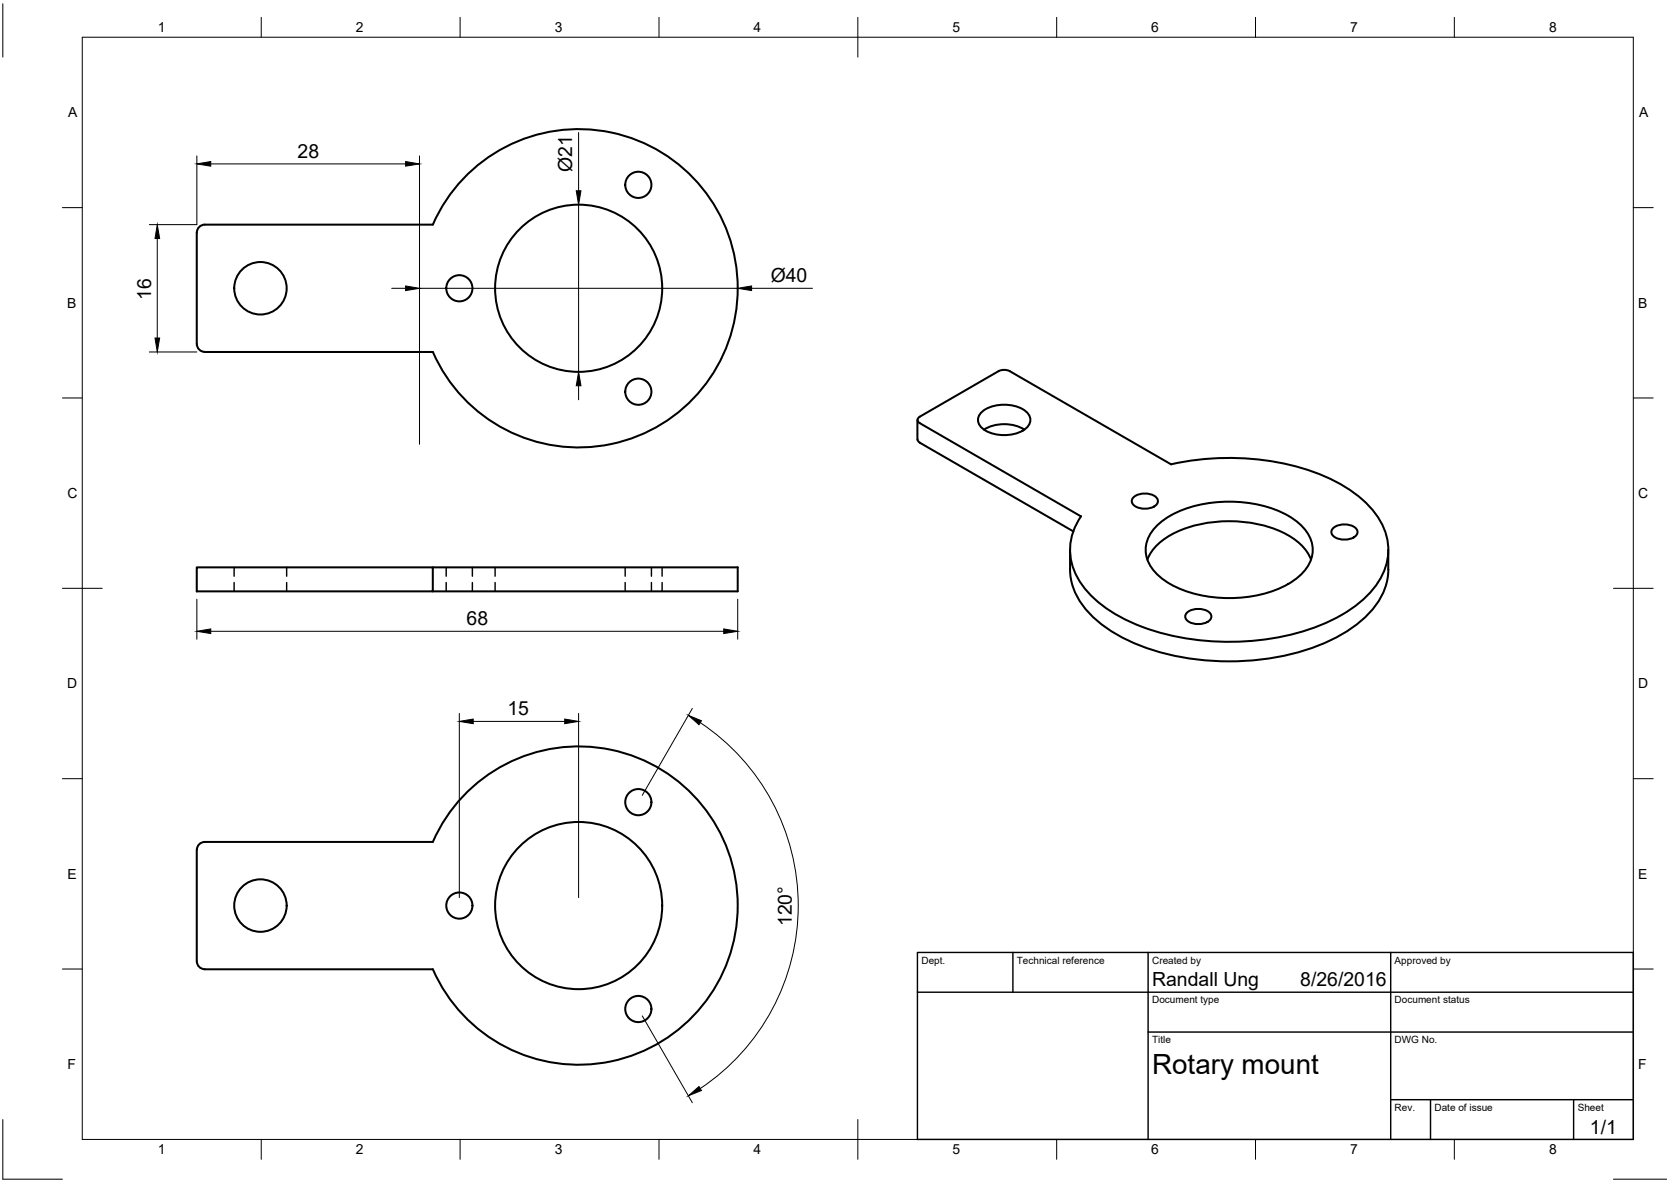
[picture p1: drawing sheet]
<svg xmlns="http://www.w3.org/2000/svg" width="420mm" height="297mm" viewBox="0 0 420 297" stroke-linecap="round" stroke-linejoin="round" font-family="sans-serif">
<!-- layer: Visible -->
<g fill="none" stroke="#000" stroke-width=".51">
<path d="M50.1 57l.9-.5h.5l57.3-.1a40 40 0 0 1 61.3-15.5 40 40 0 0 1-.1 63.2 40 40 0 0 1-61.2-15.6l-57.3-.1a2.04 2.04 0 0 1-2-2v-27.9l.1-.6zM230.7 105.5v4.9l.3 .7 38.9 22.4M230.9 105l20.2-11.7 .9-.3h1l.9 .3 40.6 23.4a64.9 64.9 0 0 1 39.6 3.5 28.5 28.5 0 0 1 13.2 11.1 14.4 14.4 0 0 1-2 16.7 36.7 36.7 0 0 1-18.1 10.8 65.3 65.3 0 0 1-42.4-2.2 28.9 28.9 0 0 1-13.9-11.4 14.1 14.1 0 0 1 .9-15.5l-40.5-23.4a.83 .83 0 0 1-.4-1.3zM247.1 103.4a9.8 9.8 0 0 1 10.8 0 2.76 2.76 0 0 1 1.1 2.6 2.76 2.76 0 0 1-1.8 2.2 10 10 0 0 1-10.1-.5 2.61 2.61 0 0 1 0-4.3zM247.4 108a10 10 0 0 1 10.1 0M269.1 138.2v4.9M285.1 124.9a4.5 4.5 0 0 1 5.9 .4 1.63 1.63 0 0 1-1.4 2.3 4.4 4.4 0 0 1-4.9-1 1.26 1.26 0 0 1 .4-1.7zM290.5 132.6a24.7 24.7 0 0 1 16.8-6.5 30.2 30.2 0 0 1 18.1 4.4 8.9 8.9 0 0 1 4.3 10 14.1 14.1 0 0 1-8.7 7.7 33.3 33.3 0 0 1-26.8-1.4 10.4 10.4 0 0 1-6.1-8.6 8.2 8.2 0 0 1 2.4-5.6zM335.2 132.7a4.5 4.5 0 0 1 6 .4 1.63 1.63 0 0 1-1.4 2.2 4.4 4.4 0 0 1-4.9-1 1.26 1.26 0 0 1 .3-1.6zM349.1 138.2v4.9M49.5 142.6h59.3v6h-59.3zM108.8 142.6h76.7v6h-76.7"/>
<path d="M269.1 143.1a16.7 16.7 0 0 0 5.9 12.1 44.1 44.1 0 0 0 23 10.1 63.9 63.9 0 0 0 36.4-4.3 27.6 27.6 0 0 0 13.1-11.5 14.3 14.3 0 0 0 1.6-6.4M288.5 140.6a13.3 13.3 0 0 1 7.3-6.9 33.3 33.3 0 0 1 27.9 .7 12.7 12.7 0 0 1 5.9 6.2M298.5 153.9a4.5 4.5 0 0 1 5.9 .4 1.63 1.63 0 0 1-1.4 2.3 4.4 4.4 0 0 1-4.8-1 1.26 1.26 0 0 1 .3-1.7zM50.1 212.2l.9-.5 .5-.1h57.3a40 40 0 0 1 61.3-15.6 40 40 0 0 1-.1 63.2 40 40 0 0 1-61.2-15.6h-57.3a2 2 0 0 1-2-2v-28l.1-.5z"/>
<circle cx="160.5" cy="46.5" r="3.3"/>
<circle cx="65.5" cy="72.4" r="6.6"/>
<circle cx="115.5" cy="72.4" r="3.3"/>
<circle cx="145.5" cy="72.4" r="21"/>
<circle cx="160.5" cy="98.4" r="3.3"/>
<circle cx="160.5" cy="201.6" r="3.3"/>
<circle cx="65.5" cy="227.6" r="6.6"/>
<circle cx="115.5" cy="227.6" r="3.3"/>
<circle cx="145.5" cy="227.6" r="21"/>
<circle cx="160.5" cy="253.6" r="3.3"/>
</g>
<!-- layer: Hidden -->
<g fill="none" stroke="#000" stroke-width=".36">
<path d="M58.9 142.6v2.2M58.9 146.4v2.2M72.1 142.6v2.2M72.1 146.4v2.2M112.2 142.6v2.2M112.2 146.4v2.2M118.8 142.6v2.2M118.8 146.4v2.2M124.5 142.6v2.2M124.5 146.4v2.2M157.2 142.6v2.2M157.2 146.4v2.2"/>
<path d="M163.8 142.6v2.2M163.8 146.4v2.2M166.5 142.6v2.2M166.5 146.4v2.2"/>
</g>
<!-- layer: Border -->
<g fill="none" stroke="#000" stroke-width=".25">
<path d="M.7 1v13.4M20.7 9.4h390v276.9h-390zM65.7 4.4v5M115.7 4.4v5M165.7 4.4v5M215.7 4.4v10M265.7 4.4v5M315.7 4.4v5M365.7 4.4v5M15.7 52.2h5M410.7 52.2h5M15.7 100h5"/>
<path d="M410.7 100h5M15.7 147.8h10M405.7 147.8h10M15.7 195.7h5M410.7 195.7h5M15.7 243.5h5M410.7 243.5h5M.7 281.3v15h15M65.7 286.3v5M115.7 286.3v5M165.7 286.3v5M215.7 281.3v10"/>
<path d="M265.7 286.3v5M315.7 286.3v5M365.7 286.3v5M405.7 296.3h13.4"/>
</g>
<!-- layer: TitleBlock -->
<path d="M230.7 239.4h180v46.9h-180zM254.7 239.4v9.9M288.7 239.4v46.9M349.7 239.4v46.9M230.7 249.3h180M288.7 259.4h122M349.7 276.4h61M359.7 276.4v9.9M395.7 276.4v9.9" fill="none" stroke="#000" stroke-width=".36"/>
<!-- layer: Dimensions -->
<g fill="none" stroke="#000" stroke-width=".25">
<path d="M49.5 39.2v17.3h-11.9M105.5 39.2v72.5M145.5 33.3v14.6M39.5 59.9v25M53 41.2h49M145.5 51.5v42M98.5 72.5h3.5M105.5 72.5h80M189 72.5h15.3M37.6 88.5h11.9M145.5 96.9v3.6M49.5 150.6v10"/>
<path d="M53 158.6h129M185.5 150.6v10M115.5 179.3v46.3M145.5 179.3v46.3M174.1 178l-12.6 21.9M119 181.3h23M176.1 181.6a55.2 55.2 0 0 1 0 91.9M161.5 255.3l12.6 21.8"/>
</g>
<g fill="#000" stroke="#000" stroke-width=".25">
<path d="M39.5 56.5l.6 3.4h-1.1zM49.5 41.2l3.5-.6v1.2zM102 40.6l3.5 .6-3.5 .6zM144.9 47.9h1.2l-.6 3.6zM102 71.9l3.5 .6-3.5 .5zM185.5 72.5l3.5-.6v1.1zM39 84.9h1.1l-.6 3.6zM145.5 93.5l.6 3.4h-1.2zM49.5 158.6l3.5-.5v1.1zM182 158.1l3.5 .5-3.5 .6zM115.5 181.3l3.5-.6v1.2zM142 180.7l3.5 .6-3.5 .6z"/>
<path d="M173.1 179.8l3.3 1.3-.6 1zM173.1 275.4l2.7-2.3 .6 .9z"/>
</g>
<text font-size="7" x="289.7" y="269.9">Rotary mount</text>
<g font-size="4.9">
<text x="74.8" y="39.6">28</text>
<text x="143.8" y="43.2" transform="rotate(-90 143.8 43.2)">Ø21</text>
<text x="193.8" y="70.8">Ø40</text>
<text x="38" y="75.3" transform="rotate(-90 38 75.3)">16</text>
<text x="117.3" y="157.1">68</text>
<text x="127.6" y="179.7">15</text>
<text x="199.1" y="232.7" transform="rotate(-90 199.1 232.7)">120°</text>
<text x="289.7" y="247.8">Randall Ung</text>
<text x="326.9" y="247.8">8/26/2016</text>
<text x="399.8" y="285">1/1</text>
</g>
<g font-size="3.5">
<text x="39.7" y="8.1">1</text>
<text x="89.5" y="8.1">2</text>
<text x="139.5" y="8.1">3</text>
<text x="189.4" y="8.1">4</text>
<text x="239.5" y="8.1">5</text>
<text x="289.4" y="8.1">6</text>
<text x="339.5" y="8.1">7</text>
<text x="389.5" y="8.1">8</text>
<text x="17.1" y="29.5">A</text>
<text x="412.1" y="29.5">A</text>
<text x="16.9" y="77.3">B</text>
<text x="411.9" y="77.3">B</text>
<text x="16.9" y="125.2">C</text>
<text x="411.9" y="125.2">C</text>
<text x="16.9" y="173">D</text>
<text x="411.9" y="173">D</text>
<text x="16.9" y="220.9">E</text>
<text x="411.9" y="220.9">E</text>
<text x="16.9" y="268.7">F</text>
<text x="411.9" y="268.7">F</text>
<text x="39.7" y="290.1">1</text>
<text x="89.5" y="290.1">2</text>
<text x="139.5" y="290.1">3</text>
<text x="189.4" y="290.1">4</text>
<text x="239.5" y="290.1">5</text>
<text x="289.4" y="290.1">6</text>
<text x="339.5" y="290.1">7</text>
<text x="389.5" y="290.1">8</text>
</g>
<g font-size="2.5">
<text x="231.7" y="242.1">Dept.</text>
<text x="255.7" y="242.1">Technical reference</text>
<text x="289.7" y="242.1">Created by</text>
<text x="350.7" y="242.1">Approved by</text>
<text x="289.7" y="252.1">Document type</text>
<text x="350.7" y="252.1">Document status</text>
<text x="289.7" y="262.1">Title</text>
<text x="350.7" y="262.1">DWG No.</text>
<text x="350.7" y="279.1">Rev.</text>
<text x="360.7" y="279.1">Date of issue</text>
<text x="396.7" y="279.1">Sheet</text>
</g>
</svg>
